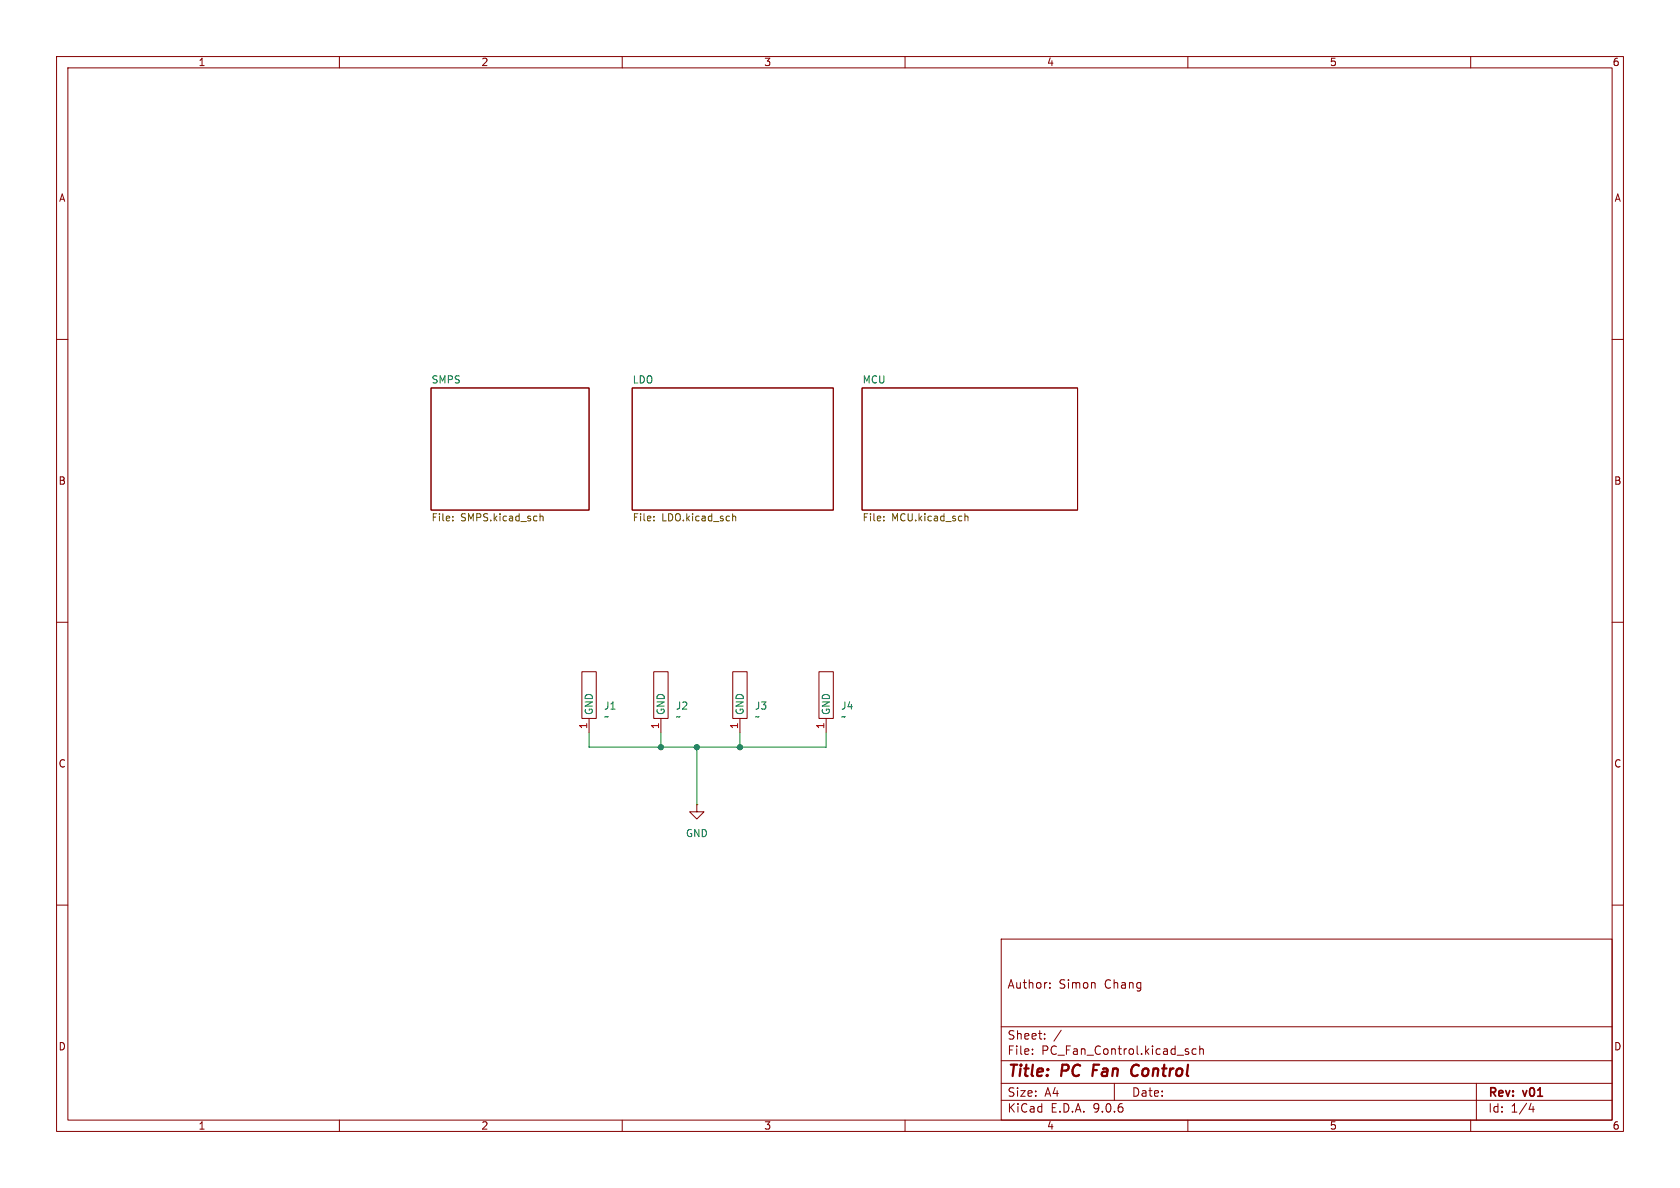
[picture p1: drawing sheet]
<svg xmlns="http://www.w3.org/2000/svg" width="297mm" height="210mm" viewBox="0 0 297 210" stroke-linecap="round" stroke-linejoin="round" font-family="sans-serif">
<g fill="none" stroke="#840000" stroke-width=".18">
<path d="M10 10h277v190h-277zM12 12h273v186h-273zM60 10v2M110 10v2M160 10v2M210 10v2M260 10v2M10 60h2M76.2 68.6h27.9v21.6h-27.9zM111.8 68.6h35.5v21.6h-35.5zM152.4 68.6h38.1v21.6h-38.1zM285 60h2"/>
<path d="M10 110h2M102.9 118.7h2.5v8.3h-2.5zM115.6 118.7h2.5v8.3h-2.5zM129.5 118.7h2.6v8.3h-2.6zM144.8 118.7h2.5v8.3h-2.5zM285 110h2M104.1 127v2.5M116.8 127v2.5M130.8 127v2.5M146 127v2.5M123.2 142.2v1.3h1.3l-1.3 1.3-1.3-1.3h1.3M123.2 142.2h.1"/>
<path d="M10 160h2M177 166h108v32h-108zM185.6 174.6v.1M185.6 173.8v.1M285 160h2M60 198v2M110 198v2M160 198v2M177 194.5h108M177 191.5h108M177 187.5h108M177 181.5h108"/>
<path d="M182.5 186.3v.1M182.5 185.5v.1M184.7 183.6v.1M184.7 182.8v.1M187.6 182.1l-1.3 2M197 191.5v3M210 198v2M210.1 186v.3M211.5 185.5l-.5-.1-.3 .3v.4l.2 .2h.6M212.1 185.5l.2-.1 .4 .1v.9M212.1 184.9v1.5M260 198v2"/>
<path d="M261 191.5v6.5M270.7 195l-.4 1.1h.9M271 195.6v1"/>
</g>
<path d="M193.4 188.2l-.3 2M201 188.2a1.13 1.13 0 0 0-1 .7 1.13 1.13 0 0 0 .3 1.2l.2 .1 .5-.1" fill="none" stroke="#840000" stroke-width=".4"/>
<path d="M80 92v.1M80 91.3v.1M95.5 90.8v1.3M95.5 91.4l.2-.2 .3 .1v.8M115.6 92v.1M115.6 91.3v.1M129.5 91.4l.2-.2 .3 .1 .1 .8M129.5 90.8v1.3M156.2 92v.1M156.2 91.3v.1M170.6 91.4l.2-.2 .3 .1v.8M170.6 90.8v1.3" fill="none" stroke="#725600" stroke-width=".18"/>
<path d="M104.1 129.5v2.6h41.9v-2.6M116.8 129.5v2.6M123.2 132.1v10.1M130.8 129.5v2.6" fill="none" stroke="#009600" stroke-width=".18"/>
<g fill="#009600" stroke="#009600" stroke-width=".18">
<circle cx="130.8" cy="132.1" r=".46"/>
<circle cx="123.2" cy="132.1" r=".46"/>
<circle cx="116.8" cy="132.1" r=".46"/>
</g>
<g font-size="2.8" fill="#840000">
<text x="178" y="190.9">Title:</text>
<text x="187.7" y="190.9">PC</text>
<text x="194" y="190.9">Fan</text>
<text x="201.6" y="190.9">Control</text>
</g>
<g font-size="2.1" fill="#840000">
<text x="178" y="175">Author:</text>
<text x="187.2" y="175">Simon</text>
<text x="195.3" y="175">Chang</text>
<text x="178" y="184">Sheet:</text>
<text x="178" y="186.7">File:</text>
<text x="184.1" y="186.7">PC_Fan_Control.kicad_sch</text>
<text x="178" y="196.9">KiCad</text>
<text x="178" y="194.1">Size:</text>
<text x="184.7" y="194.1">A4</text>
<text x="185.7" y="196.9">E.D.A.</text>
<text x="193.3" y="196.9">9.0.6</text>
<text x="200" y="194.1">Date:</text>
<text x="263" y="194.3">Rev:</text>
<text x="263" y="196.9">Id:</text>
<text x="267.1" y="196.9">1/4</text>
<text x="269.4" y="194.3">v01</text>
</g>
<g font-size="1.8" fill="#840000">
<text x="35" y="11.9">1</text>
<text x="85" y="11.9">2</text>
<text x="135" y="11.9">3</text>
<text x="185" y="11.9">4</text>
<text x="235" y="11.9">5</text>
<text x="285" y="11.9">6</text>
<text x="10.3" y="35.9">A</text>
<text x="285.3" y="35.9">A</text>
<text x="10.3" y="85.9">B</text>
<text x="285.3" y="85.9">B</text>
<text x="10.3" y="135.9">C</text>
<text x="285.3" y="135.9">C</text>
<text x="10.3" y="185.9">D</text>
<text x="285.3" y="185.9">D</text>
<text x="35" y="199.9">1</text>
<text x="85" y="199.9">2</text>
<text x="135" y="199.9">3</text>
<text x="185" y="199.9">4</text>
<text x="235" y="199.9">5</text>
<text x="285" y="199.9">6</text>
</g>
<g font-size="1.8" fill="#006464">
<text x="76.2" y="67.9">SMPS</text>
<text x="111.8" y="67.9">LDO</text>
<text x="152.4" y="67.9">MCU</text>
<text x="106.7" y="125.6">J1</text>
<text x="119.4" y="125.6">J2</text>
<text x="133.4" y="125.6">J3</text>
<text x="148.6" y="125.6">J4</text>
<text x="105" y="126.5" transform="rotate(-90 105 126.5)">GND</text>
<text x="106.7" y="127.5">~</text>
<text x="117.7" y="126.5" transform="rotate(-90 117.7 126.5)">GND</text>
<text x="119.4" y="127.5">~</text>
<text x="131.7" y="126.5" transform="rotate(-90 131.7 126.5)">GND</text>
<text x="133.4" y="127.5">~</text>
<text x="146.9" y="126.5" transform="rotate(-90 146.9 126.5)">GND</text>
<text x="148.6" y="127.5">~</text>
<text x="121.2" y="148.2">GND</text>
</g>
<g font-size="1.8" fill="#725600">
<text x="76.2" y="92.5">File:</text>
<text x="81.4" y="92.5">SMPS.kicad_sch</text>
<text x="111.8" y="92.5">File:</text>
<text x="117" y="92.5">LDO.kicad_sch</text>
<text x="152.4" y="92.5">File:</text>
<text x="157.6" y="92.5">MCU.kicad_sch</text>
</g>
<g font-size="1.8" fill="#a90000">
<text x="103.9" y="129" transform="rotate(-90 103.9 129)">1</text>
<text x="116.6" y="129" transform="rotate(-90 116.6 129)">1</text>
<text x="130.6" y="129" transform="rotate(-90 130.6 129)">1</text>
<text x="145.8" y="129" transform="rotate(-90 145.8 129)">1</text>
</g>
</svg>
